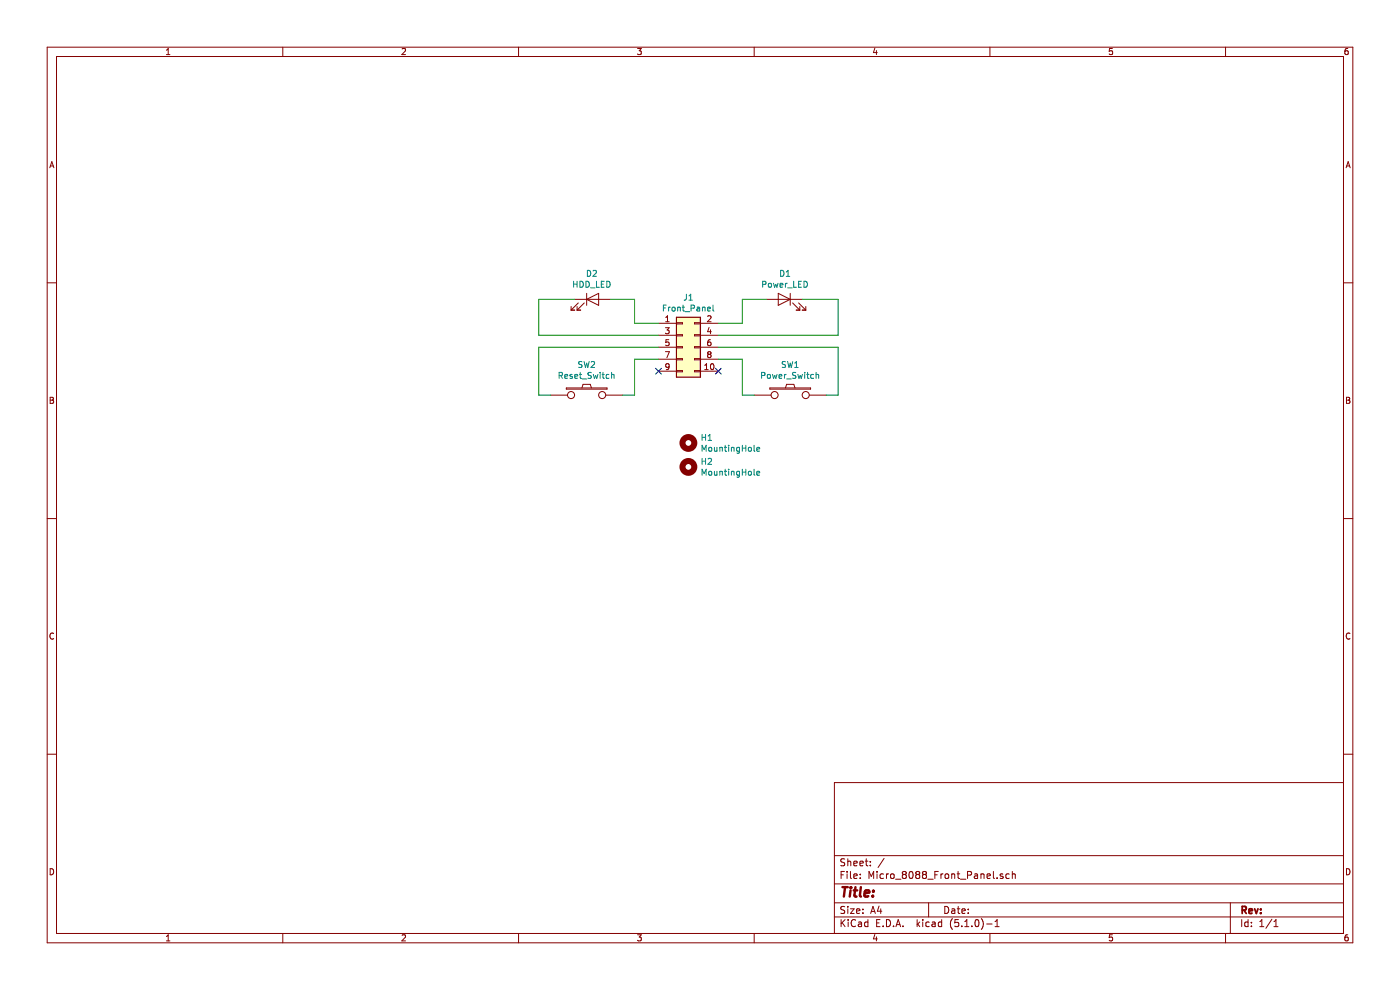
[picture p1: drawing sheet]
EESchema Schematic File Version 4
EELAYER 29 0
EELAYER END
$Descr A4 11693 8268
encoding utf-8
Sheet 1 1
Title ""
Date ""
Rev ""
Comp ""
Comment1 ""
Comment2 ""
Comment3 ""
Comment4 ""
$EndDescr
$Comp
L Device:LED D2
U 1 1
P 4950 2500
F 0 "D2" H 4943 2716 50  0000 C CNN
F 1 "HDD_LED" H 4943 2625 50  0000 C CNN
F 2 "LED_THT:LED_D3.0mm" H 4950 2500 50  0001 C CNN
F 3 "~" H 4950 2500 50  0001 C CNN
	1    4950 2500
	1    0    0    -1  
$EndComp
$Comp
L my_components:Switch_Tactile SW2
U 1 1
P 4900 3300
F 0 "SW2" H 4900 3555 50  0000 C CNN
F 1 "Reset_Switch" H 4900 3464 50  0000 C CNN
F 2 "Button_Switch_THT:SW_PUSH_6mm_H7.3mm" H 4900 3300 60  0001 C CNN
F 3 "" H 4900 3300 60  0000 C CNN
	1    4900 3300
	1    0    0    -1  
$EndComp
$Comp
L my_components:Switch_Tactile SW1
U 1 1
P 6600 3300
F 0 "SW1" H 6600 3555 50  0000 C CNN
F 1 "Power_Switch" H 6600 3464 50  0000 C CNN
F 2 "Button_Switch_THT:SW_PUSH_6mm_H7.3mm" H 6600 3300 60  0001 C CNN
F 3 "" H 6600 3300 60  0000 C CNN
	1    6600 3300
	1    0    0    -1  
$EndComp
$Comp
L Connector_Generic:Conn_02x05_Odd_Even J1
U 1 1
P 5700 2900
F 0 "J1" H 5750 3317 50  0000 C CNN
F 1 "Front_Panel" H 5750 3226 50  0000 C CNN
F 2 "Connector_PinHeader_2.54mm:PinHeader_2x05_P2.54mm_Vertical" H 5700 2900 50  0001 C CNN
F 3 "~" H 5700 2900 50  0001 C CNN
	1    5700 2900
	1    0    0    -1  
$EndComp
Wire Wire Line
	5500 2700 5300 2700
Wire Wire Line
	5300 2700 5300 2500
Wire Wire Line
	5300 2500 5100 2500
Wire Wire Line
	5500 2800 4500 2800
Wire Wire Line
	4500 2800 4500 2500
Wire Wire Line
	4500 2500 4800 2500
$Comp
L Device:LED D1
U 1 1
P 6550 2500
F 0 "D1" H 6543 2716 50  0000 C CNN
F 1 "Power_LED" H 6543 2625 50  0000 C CNN
F 2 "LED_THT:LED_D3.0mm" H 6550 2500 50  0001 C CNN
F 3 "~" H 6550 2500 50  0001 C CNN
	1    6550 2500
	-1   0    0    -1  
$EndComp
Wire Wire Line
	6000 2800 7000 2800
Wire Wire Line
	6000 2700 6200 2700
Wire Wire Line
	6200 2700 6200 2500
Wire Wire Line
	7000 2500 7000 2800
Wire Wire Line
	6200 2500 6400 2500
Wire Wire Line
	6700 2500 7000 2500
Wire Wire Line
	6000 2900 7000 2900
Wire Wire Line
	7000 2900 7000 3300
Wire Wire Line
	6000 3000 6200 3000
Wire Wire Line
	6200 3000 6200 3300
Wire Wire Line
	6200 3300 6300 3300
Wire Wire Line
	6900 3300 7000 3300
Wire Wire Line
	4600 3300 4500 3300
Wire Wire Line
	4500 3300 4500 2900
Wire Wire Line
	4500 2900 5500 2900
Wire Wire Line
	5500 3000 5300 3000
Wire Wire Line
	5300 3000 5300 3300
Wire Wire Line
	5300 3300 5200 3300
NoConn ~ 5500 3100
NoConn ~ 6000 3100
$Comp
L Mechanical:MountingHole H1
U 1 1
P 5750 3700
F 0 "H1" H 5850 3746 50  0000 L CNN
F 1 "MountingHole" H 5850 3655 50  0000 L CNN
F 2 "MountingHole:MountingHole_3.2mm_M3_DIN965" H 5750 3700 50  0001 C CNN
F 3 "~" H 5750 3700 50  0001 C CNN
	1    5750 3700
	1    0    0    -1  
$EndComp
$Comp
L Mechanical:MountingHole H2
U 1 1
P 5750 3900
F 0 "H2" H 5850 3946 50  0000 L CNN
F 1 "MountingHole" H 5850 3855 50  0000 L CNN
F 2 "MountingHole:MountingHole_3.2mm_M3_DIN965" H 5750 3900 50  0001 C CNN
F 3 "~" H 5750 3900 50  0001 C CNN
	1    5750 3900
	1    0    0    -1  
$EndComp
$EndSCHEMATC
